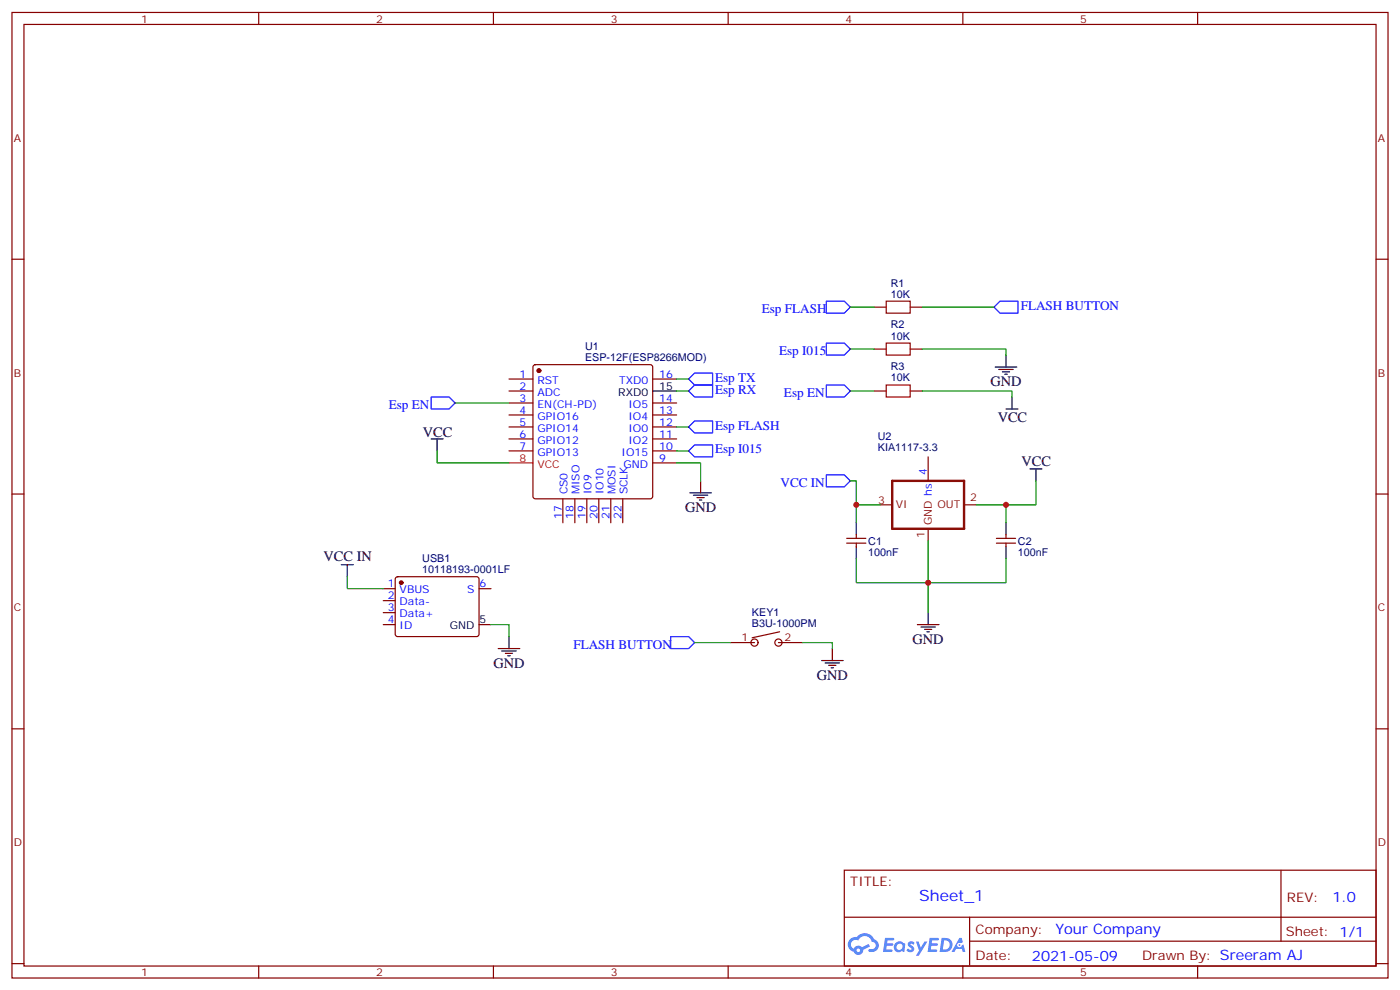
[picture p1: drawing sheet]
<svg xmlns="http://www.w3.org/2000/svg" width="412mm" height="292mm" viewBox="0 0 412 292" stroke-linecap="round" stroke-linejoin="round" font-family="sans-serif">
<g fill="none" stroke="#870000" stroke-width=".35">
<path d="M3.5 3.7h405.4v284.3h-405.4zM7.1 7.2h398.2v277.3h-398.2zM76.2 3.7v3.5M145.3 3.7v3.5M214.5 3.7v3.5M283.6 3.7v3.5M352.8 3.7v3.5M3.5 76.3h3.6M405.3 76.3h3.6M3.5 145.5h3.6M405.3 145.5h3.6M3.5 214.6h3.6"/>
<path d="M405.3 214.6h3.6M248.7 256.3h156.6v28.2h-156.6zM377.3 256.3v20.9M248.7 270.1h156.5M285.6 277.2h119.6M285.6 270.1v14.1M3.5 283.8h3.6M76.2 284.5v3.5M145.3 284.5v3.5M214.5 284.5v3.5M283.6 284.5v3.5M352.8 284.5v3.5"/>
<path d="M405.3 283.8h3.6"/>
</g>
<g fill="#5487ff">
<path d="M267.7 277.4a1.22 1.22 0 0 1 1.7 .3l-.4 .6a.47 .47 0 0 0-.3-.4 .47 .47 0 0 0-.5 .2l.1 .2a1.14 1.14 0 0 1 .8 1.7 1.14 1.14 0 0 1-1.9 0l-.2-.2 .5-.5 .7 .4a.29 .29 0 0 0 .3-.2 .29 .29 0 0 0-.2-.4 1.04 1.04 0 0 1-.6-1.7z"/>
<path d="M260.7 276.2h2.4l.3 .2-.2 .5h-1.8l-.1 .9h1.5l.3 .3-.3 .4h-1.6l-.2 1.1 1.7 .1 .2 .3-.2 .3h-2.6z"/>
<path d="M273.8 276.2h2.4l.3 .2-.1 .5h-1.8l-.2 .9h1.6l.3 .3-.4 .4h-1.6l-.1 1.1 1.7 .1 .2 .3-.2 .3h-2.6z"/>
<path d="M282.6 276.2h.7l.3 1.2-.6 .4a.69 .69 0 0 0-1 .2 .69 .69 0 0 0 .4 1 .69 .69 0 0 0 .9-.6l.5-.3 .6 2.2h-.8l-.2-.9h-1.8l-.5 .9h-.8z"/>
<path d="M269.8 277.3h.8l.6 1.8 1.1-1.8h.9l-2.6 4.2h-.8l.9-1.6z"/>
<path d="M277.4 276.2l-.6 4.1h1.3a2.11 2.11 0 0 0 2.5-2.1 2.11 2.11 0 0 0-2.5-2zM278.1 276.9a1.39 1.39 0 0 1 1.7 1.4 1.39 1.39 0 0 1-1.8 1.3h-.3z"/>
<path d="M263.7 277.8a1.54 1.54 0 0 0-.1 2.2 1.54 1.54 0 0 0 2.2 .1l.6 .2 .3-2.3-.2-.2h-.4a1.49 1.49 0 0 0-2.4 0zM264 278.8a.94 .94 0 0 1 1.8 0 .94 .94 0 0 1-1.8 0z"/>
<path d="M250.4 276.6a2.18 2.18 0 0 0 1.1 3.7 1.44 1.44 0 0 0 1.6 .9 1.44 1.44 0 0 0 1.2-1.5l2-1-.5-.7-1.9 .9a1.47 1.47 0 0 0-2.4 .5 1.39 1.39 0 0 1-.7-2 1.39 1.39 0 0 1 2-.4 2.12 2.12 0 0 1 2.2-1.3 2.12 2.12 0 0 1 1.9 1.7 1.14 1.14 0 0 1 1.1 1.4 1.14 1.14 0 0 1-1.7 .7 .43 .43 0 0 0-.5 .4 .43 .43 0 0 0 .4 .4 1.98 1.98 0 0 0 2.5-1.2 1.98 1.98 0 0 0-1.2-2.5 3.1 3.1 0 0 0-5.3-.7l-.9 .1zM252.3 279.9a.55 .55 0 0 1 1.1 0 .55 .55 0 0 1-1.1 0z"/>
<circle cx="282.6" cy="278.3" r=".26"/>
</g>
<g fill="#870000" stroke="#870000" stroke-width=".35">
<circle cx="158.7" cy="109.1" r=".53"/>
<circle cx="118.2" cy="171.6" r=".53"/>
</g>
<g fill="none" stroke="#870000" stroke-width=".35">
<path d="M257.5 90.5h3.6M268.1 90.5h3.5M149.9 111.6h7.1M149.9 115.1h7.1M149.9 118.7h7.1M157.2 107.6l.5-.2h33.9l.5 .2 .2 .5v38.1l-.3 .5-.4 .2h-33.9l-.5-.2-.2-.5v-38.1zM192.3 111.6h7M192.3 118.7h7M257.5 115.1h3.6M257.5 102.8h3.6M268.1 115.1h3.5M268.1 102.8h3.5"/>
<path d="M149.9 122.2h7.1M149.9 125.7h7.1M149.9 129.3h7.1M149.9 132.8h7.1M192.3 122.2h7M192.3 125.7h7M192.3 129.3h7M192.3 132.8h7M192.3 136.3h7M273.4 134.5v7.1M165.8 146.9v7.1M169.3 146.9v7.1"/>
<path d="M172.9 146.9v7.1M176.4 146.9v7.1M179.9 146.9v7.1M183.4 146.9v7.1M249.4 159.9h5.7M249.4 158.5h5.7M252.2 157.5v1M252.2 159.9v1.1M293.5 159.9h5.7M293.5 158.5h5.7M296.3 157.5v1M296.3 159.9v1.1"/>
<path d="M112.9 173.4h3.5M112.9 176.9h3.5M116.7 170l.4-.2h23.3l.5 .2 .2 .5-.1 16.5-.6 .5-23.6-.1-.4-.6v-16.3zM141.1 173.4h3.5M112.9 180.4h3.5M112.9 183.9h3.5M215.2 189.2h7M229.3 189.2h7.1M229.7 186.1l-8.2 1.7"/>
<circle cx="222.2" cy="189.2" r="1.06"/>
<circle cx="229.3" cy="189.2" r="1.06"/>
</g>
<path d="M149.9 136.3h7.1" fill="none" stroke="#f00" stroke-width=".35"/>
<g fill="none" stroke="#000" stroke-width=".35">
<path d="M192.3 115.1h7M293.2 108.1h6.3M294.2 108.8h4.2M295.3 109.5h2.1M296 110.2h.7M296.3 104.6v3.5M298.1 116.9v3.5M127 129.3h3.5M128.8 129.3v3.5M296.3 120.4h3.6M303.4 138.1h3.5M305.2 138.1v3.5"/>
<path d="M203.2 145.1h6.3M204.3 145.8h4.2M205.3 146.5h2.1M206 147.2h.7M206.4 141.6v3.5M252.2 154v3.5M296.3 154v3.5M100.5 166.3h3.6M102.3 166.3v3.5M252.2 161v3.5M296.3 161v3.5M141.1 183.9h3.5"/>
<path d="M146.8 191h6.3M147.8 191.7h4.2M148.9 192.4h2.1M149.6 193.1h.7M149.9 187.5v3.5M242 194.5h6.4M243.1 195.2h4.2M244.1 195.9h2.1M244.8 196.6h.7M245.2 191v3.5M270.2 183.9h6.4M271.3 184.6h4.2"/>
<path d="M272.3 185.3h2.2M273 186.1h.8M273.4 180.4v3.5"/>
</g>
<path d="M262.8 141.6h21.2v14.1h-21.2z" fill="none" stroke="#870f00" stroke-width=".71"/>
<path d="M259.3 148.7h3.5M273.4 155.7v3.5M284 148.7h3.5" fill="none" stroke="#870f00" stroke-width=".35"/>
<path d="M261.1 88.7h7v3.5h-7zM261.1 101h7v3.6h-7zM261.1 113.4h7v3.5h-7z" fill="none" stroke="#a10000" stroke-width=".35"/>
<g fill="none" stroke="#008700" stroke-width=".35">
<path d="M250.5 90.5h7M271.6 90.5h21.2M134.1 118.7h15.8M199.3 111.6h3.5M199.3 115.1h3.5M250.5 115.1h7M250.5 102.8h7M271.6 102.8h24.7v1.8M271.6 115.1h26.5v1.8M128.8 132.8v3.5h21.1M199.3 136.3h7.1v5.3M199.3 125.7h3.5"/>
<path d="M199.3 132.8h3.5M250.5 141.6h1.7v7.1M259.3 148.7h-7.1v5.3M273.4 159.2v21.2M287.5 148.7h8.8v5.3M305.2 141.6v7.1h-8.9M102.3 169.8v3.6h10.6M252.2 164.5v7.1h44.1v-7.1M144.6 183.9h5.3v3.6M204.6 189.2h10.6M236.4 189.2h8.8v1.8"/>
</g>
<path d="M243.4 88.7h5.3l1.8 1.8-1.8 1.7h-5.3zM292.8 90.5l1.8-1.8h5.3v3.5h-5.3zM127 116.9h5.3l1.8 1.8-1.8 1.7h-5.3zM202.8 111.6l1.8-1.7h5.3v3.5h-5.3zM202.8 115.1l1.8-1.7h5.3v3.5h-5.3zM243.4 101h5.3l1.8 1.8-1.8 1.8h-5.3zM243.4 113.4h5.3l1.8 1.7-1.8 1.8h-5.3zM202.8 125.7l1.8-1.7h5.3v3.5h-5.3zM202.8 132.8l1.8-1.8h5.3v3.5h-5.3zM243.4 139.8h5.3l1.8 1.8-1.8 1.8h-5.3zM197.6 187.5h5.2l1.8 1.7-1.8 1.8h-5.2z" fill="none" stroke="#00f" stroke-width=".35"/>
<g fill="#c00">
<circle cx="296.3" cy="148.7" r=".88"/>
<circle cx="252.2" cy="148.7" r=".88"/>
<circle cx="273.4" cy="171.6" r=".88"/>
</g>
<text font-size="4.6" fill="#00f" x="270.8" y="265.3">Sheet_1</text>
<g font-size="4.2">
<text x="291.7" y="113.7">GND</text>
<text x="293.9" y="124.3">VCC</text>
<text x="124.5" y="128.6">VCC</text>
<text x="300.9" y="137.4">VCC</text>
<text x="201.8" y="150.8">GND</text>
<text x="95.3" y="165.3">VCC IN</text>
<text x="268.8" y="189.6">GND</text>
<text x="145.3" y="196.6">GND</text>
<text x="240.6" y="200.2">GND</text>
</g>
<g font-size="4.2" fill="#00f">
<text x="392.5" y="265.5">1.0</text>
<text x="310.9" y="275.1">Your Company</text>
<text x="304" y="282.9">2021-05-09</text>
</g>
<g font-size="3.9" fill="#00f">
<text x="224.4" y="92.2">Esp FLASH</text>
<text x="300.7" y="91.2">FLASH BUTTON</text>
<text x="229.5" y="104.6">Esp I015</text>
<text x="210.6" y="112.4">Esp TX</text>
<text x="210.6" y="115.9">Esp RX</text>
<text x="230.9" y="116.9">Esp EN</text>
<text x="114.5" y="120.4">Esp EN</text>
<text x="210.6" y="126.5">Esp FLASH</text>
<text x="210.6" y="133.5">Esp I015</text>
<text x="229.9" y="143.4">VCC IN</text>
<text x="168.9" y="191">FLASH BUTTON</text>
</g>
<g font-size="3.9" fill="#800">
<text x="250.5" y="260.8">TITLE:</text>
<text x="379.1" y="265.5">REV:</text>
<text x="287.4" y="275">Company:</text>
<text x="378.7" y="275.7">Sheet: 1/1</text>
<text x="287.4" y="282.7">Date:</text>
<text x="336.4" y="282.8">Drawn By: Sreeram AJ</text>
</g>
<g font-size="3.2" fill="#800">
<text x="41.6" y="6.7">1</text>
<text x="110.8" y="6.7">2</text>
<text x="179.9" y="6.7">3</text>
<text x="249.1" y="6.7">4</text>
<text x="318.2" y="6.7">5</text>
<text x="4.1" y="41.8">A</text>
<text x="405.9" y="41.8">A</text>
<text x="4.1" y="110.9">B</text>
<text x="405.9" y="110.9">B</text>
<text x="4.1" y="180.1">C</text>
<text x="405.9" y="180.1">C</text>
<text x="218.5" y="188.9">1</text>
<text x="231.1" y="188.9">2</text>
<text x="4.1" y="249.2">D</text>
<text x="405.9" y="249.2">D</text>
<text x="41.6" y="287.5">1</text>
<text x="110.8" y="287.5">2</text>
<text x="179.9" y="287.5">3</text>
<text x="249.1" y="287.5">4</text>
<text x="318.2" y="287.5">5</text>
</g>
<g font-size="3.2" fill="#000080">
<text x="262.4" y="87.6">10K</text>
<text x="262.4" y="84.4">R1</text>
<text x="262.4" y="100">10K</text>
<text x="262.4" y="96.7">R2</text>
<text x="172.3" y="106.3">ESP-12F(ESP8266MOD)</text>
<text x="172.3" y="103.1">U1</text>
<text x="262.4" y="112.3">10K</text>
<text x="262.4" y="109.1">R3</text>
<text x="258.6" y="129.5">U2</text>
<text x="258.6" y="132.8">KIA1117-3.3</text>
<text x="255.8" y="160.4">C1</text>
<text x="299.9" y="160.4">C2</text>
<text x="124.4" y="165.5">USB1</text>
<text x="255.8" y="163.7">100nF</text>
<text x="299.9" y="163.7">100nF</text>
<text x="124.4" y="168.8">10118193-0001LF</text>
<text x="221.5" y="184.7">B3U-1000PM</text>
<text x="221.5" y="181.4">KEY1</text>
</g>
<g font-size="3.2" fill="#00f">
<text x="153" y="111.3">1</text>
<text x="158.3" y="113">RST</text>
<text x="182.4" y="113">TXD0</text>
<text x="194.2" y="111.3">16</text>
<text x="153" y="114.8">2</text>
<text x="153" y="118.3">3</text>
<text x="158.3" y="116.6">ADC</text>
<text x="194.2" y="118.3">14</text>
<text x="153" y="121.8">4</text>
<text x="153" y="125.4">5</text>
<text x="158.3" y="120.1">EN(CH-PD)</text>
<text x="158.3" y="123.6">GPIO16</text>
<text x="185.1" y="123.6">IO4</text>
<text x="185.1" y="120.1">IO5</text>
<text x="194.2" y="125.4">12</text>
<text x="194.2" y="121.8">13</text>
<text x="153" y="128.9">6</text>
<text x="158.3" y="127.1">GPIO14</text>
<text x="158.3" y="130.7">GPIO12</text>
<text x="185.1" y="130.7">IO2</text>
<text x="185.1" y="127.1">IO0</text>
<text x="194.2" y="128.9">11</text>
<text x="153" y="132.4">7</text>
<text x="158.3" y="134.2">GPIO13</text>
<text x="183.1" y="134.2">IO15</text>
<text x="183.7" y="137.7">GND</text>
<text x="194.2" y="136">9</text>
<text x="194.2" y="132.4">10</text>
<text x="273" y="139.8" transform="rotate(-90 273 139.8)">4</text>
<text x="167.2" y="145.6" transform="rotate(-90 167.2 145.6)">CS0</text>
<text x="170.7" y="145.6" transform="rotate(-90 170.7 145.6)">MISO</text>
<text x="174.3" y="145.6" transform="rotate(-90 174.3 145.6)">IO9</text>
<text x="177.8" y="145.6" transform="rotate(-90 177.8 145.6)">IO10</text>
<text x="181.3" y="145.6" transform="rotate(-90 181.3 145.6)">MOSI</text>
<text x="184.9" y="145.6" transform="rotate(-90 184.9 145.6)">SCLK</text>
<text x="165.5" y="152.9" transform="rotate(-90 165.5 152.9)">17</text>
<text x="169" y="152.9" transform="rotate(-90 169 152.9)">18</text>
<text x="172.5" y="152.9" transform="rotate(-90 172.5 152.9)">19</text>
<text x="176" y="152.9" transform="rotate(-90 176 152.9)">20</text>
<text x="179.6" y="152.9" transform="rotate(-90 179.6 152.9)">21</text>
<text x="183.1" y="152.9" transform="rotate(-90 183.1 152.9)">22</text>
<text x="114.2" y="173">1</text>
<text x="141.3" y="173">6</text>
<text x="114.2" y="176.5">2</text>
<text x="117.7" y="174.8">VBUS</text>
<text x="117.7" y="178.3">Data-</text>
<text x="137.6" y="174.8">S</text>
<text x="114.2" y="180.1">3</text>
<text x="114.2" y="183.6">4</text>
<text x="117.7" y="181.8">Data+</text>
<text x="117.7" y="185.3">ID</text>
</g>
<g font-size="3.2">
<text x="182.1" y="116.6">RXD0</text>
<text x="194.2" y="114.8">15</text>
<text x="132.5" y="185.3">GND</text>
<text x="141.3" y="183.6">5</text>
</g>
<g font-size="3.2" fill="#f00">
<text x="153" y="136">8</text>
<text x="158.3" y="137.7">VCC</text>
</g>
<g font-size="3.2" fill="#881000">
<text x="258.7" y="148.3">3</text>
<text x="263.9" y="149.7">VI</text>
<text x="276.2" y="149.7">OUT</text>
<text x="285.8" y="147.6">2</text>
<text x="274.5" y="154.7" transform="rotate(-90 274.5 154.7)">GND hs</text>
<text x="272.3" y="158.4" transform="rotate(-90 272.3 158.4)">1</text>
</g>
</svg>
